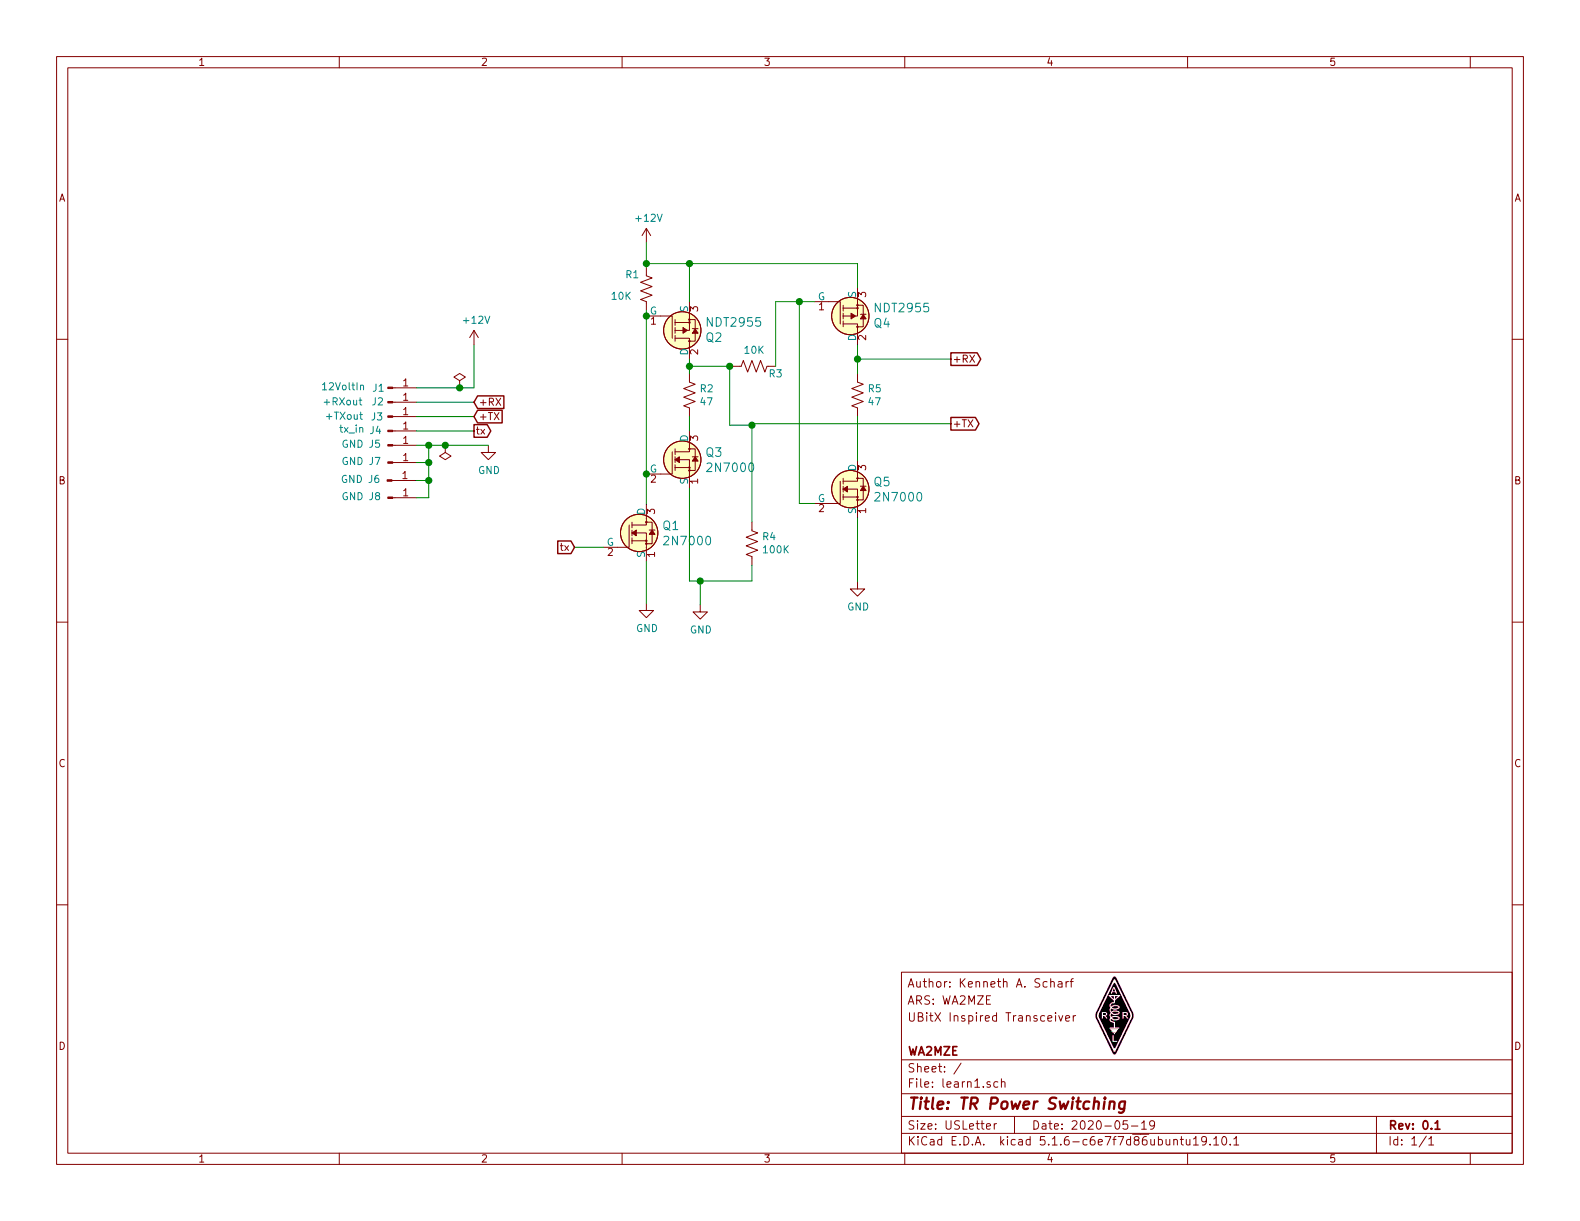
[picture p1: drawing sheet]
EESchema Schematic File Version 4
EELAYER 30 0
EELAYER END
$Descr USLetter 11000 8500
encoding utf-8
Sheet 1 1
Title "TR Power Switching"
Date "2020-05-19"
Rev "0.1"
Comp "WA2MZE"
Comment1 ""
Comment2 "UBitX Inspired Transceiver"
Comment3 "ARS: WA2MZE"
Comment4 "Author: Kenneth A. Scharf"
$EndDescr
$Comp
L Device:R_US R5
U 1 1
P 5970 2750
F 0 "R5" H 6038 2796 50  0000 L CNN
F 1 "47" H 6038 2705 50  0000 L CNN
F 2 "Resistors_SMD:R_0805_HandSoldering" V 6010 2740 50  0001 C CNN
F 3 "~" H 5970 2750 50  0001 C CNN
	1    5970 2750
	1    0    0    -1  
$EndComp
$Comp
L Device:R_US R2
U 1 1
P 4800 2750
F 0 "R2" H 4868 2796 50  0000 L CNN
F 1 "47" H 4868 2705 50  0000 L CNN
F 2 "Resistors_SMD:R_0805_HandSoldering" V 4840 2740 50  0001 C CNN
F 3 "~" H 4800 2750 50  0001 C CNN
	1    4800 2750
	1    0    0    -1  
$EndComp
$Comp
L Device:R_US R4
U 1 1
P 5235 3785
F 0 "R4" H 5167 3739 50  0000 R CNN
F 1 "100K" H 5167 3830 50  0000 R CNN
F 2 "Resistors_SMD:R_0805_HandSoldering" V 5275 3775 50  0001 C CNN
F 3 "~" H 5235 3785 50  0001 C CNN
	1    5235 3785
	-1   0    0    1   
$EndComp
$Comp
L power:GND #PWR06
U 1 1
P 5970 4050
F 0 "#PWR06" H 5970 3800 50  0001 C CNN
F 1 "GND" H 5975 3877 50  0000 C CNN
F 2 "" H 5970 4050 50  0001 C CNN
F 3 "" H 5970 4050 50  0001 C CNN
	1    5970 4050
	1    0    0    -1  
$EndComp
Wire Wire Line
	5970 2900 5970 3205
Wire Wire Line
	4800 2900 4800 3000
Connection ~ 4800 2550
Wire Wire Line
	4800 2550 4800 2600
Text GLabel 6620 2500 2    50   Output ~ 0
+RX
Wire Wire Line
	5970 2500 5970 2600
Wire Wire Line
	5970 2500 6620 2500
Text GLabel 6620 2950 2    50   Output ~ 0
+TX
Text GLabel 4000 3810 0    50   Input ~ 0
tx
Wire Wire Line
	4200 3810 4000 3810
Text GLabel 3300 2800 2    50   Input ~ 0
+RX
Wire Wire Line
	2900 2800 3300 2800
$Comp
L power:GND #PWR02
U 1 1
P 3400 3100
F 0 "#PWR02" H 3400 2850 50  0001 C CNN
F 1 "GND" H 3405 2927 50  0000 C CNN
F 2 "" H 3400 3100 50  0001 C CNN
F 3 "" H 3400 3100 50  0001 C CNN
	1    3400 3100
	1    0    0    -1  
$EndComp
Text GLabel 3300 2900 2    50   Input ~ 0
+TX
Wire Wire Line
	2900 2900 3300 2900
Text GLabel 3300 3000 2    50   Output ~ 0
tx
Wire Wire Line
	2900 3000 3300 3000
$Comp
L power:+12V #PWR01
U 1 1
P 3300 2400
F 0 "#PWR01" H 3300 2250 50  0001 C CNN
F 1 "+12V" H 3315 2573 50  0000 C CNN
F 2 "" H 3300 2400 50  0001 C CNN
F 3 "" H 3300 2400 50  0001 C CNN
	1    3300 2400
	1    0    0    -1  
$EndComp
Wire Wire Line
	2900 2700 3200 2700
Wire Wire Line
	3300 2700 3300 2400
$Comp
L power:GND #PWR04
U 1 1
P 4500 4200
F 0 "#PWR04" H 4500 3950 50  0001 C CNN
F 1 "GND" H 4505 4027 50  0000 C CNN
F 2 "" H 4500 4200 50  0001 C CNN
F 3 "" H 4500 4200 50  0001 C CNN
	1    4500 4200
	1    0    0    -1  
$EndComp
$Comp
L power:PWR_FLAG #FLG02
U 1 1
P 3200 2700
F 0 "#FLG02" H 3200 2775 50  0001 C CNN
F 1 "PWR_FLAG" H 3200 2873 50  0001 C CNN
F 2 "" H 3200 2700 50  0001 C CNN
F 3 "~" H 3200 2700 50  0001 C CNN
	1    3200 2700
	1    0    0    -1  
$EndComp
$Comp
L power:PWR_FLAG #FLG01
U 1 1
P 3100 3100
F 0 "#FLG01" H 3100 3175 50  0001 C CNN
F 1 "PWR_FLAG" H 3100 3273 50  0001 C CNN
F 2 "" H 3100 3100 50  0001 C CNN
F 3 "~" H 3100 3100 50  0001 C CNN
	1    3100 3100
	-1   0    0    1   
$EndComp
Connection ~ 3200 2700
Wire Wire Line
	3200 2700 3300 2700
Connection ~ 3100 3100
Wire Wire Line
	3100 3100 3400 3100
Wire Wire Line
	5970 2400 5970 2500
Connection ~ 5970 2500
$Comp
L dk_Transistors-FETs-MOSFETs-Single:2N7000 Q1
U 1 1
P 4500 3710
F 0 "Q1" H 4608 3763 60  0000 L CNN
F 1 "2N7000" H 4608 3657 60  0000 L CNN
F 2 "digikey-footprints:TO-92-3" H 4700 3910 60  0001 L CNN
F 3 "https://www.onsemi.com/pub/Collateral/NDS7002A-D.PDF" H 4700 4010 60  0001 L CNN
F 4 "2N7000FS-ND" H 4700 4110 60  0001 L CNN "Digi-Key_PN"
F 5 "2N7000" H 4700 4210 60  0001 L CNN "MPN"
F 6 "Discrete Semiconductor Products" H 4700 4310 60  0001 L CNN "Category"
F 7 "Transistors - FETs, MOSFETs - Single" H 4700 4410 60  0001 L CNN "Family"
F 8 "https://www.onsemi.com/pub/Collateral/NDS7002A-D.PDF" H 4700 4510 60  0001 L CNN "DK_Datasheet_Link"
F 9 "/product-detail/en/on-semiconductor/2N7000/2N7000FS-ND/244278" H 4700 4610 60  0001 L CNN "DK_Detail_Page"
F 10 "MOSFET N-CH 60V 200MA TO-92" H 4700 4710 60  0001 L CNN "Description"
F 11 "ON Semiconductor" H 4700 4810 60  0001 L CNN "Manufacturer"
F 12 "Active" H 4700 4910 60  0001 L CNN "Status"
	1    4500 3710
	1    0    0    -1  
$EndComp
$Comp
L dk_Transistors-FETs-MOSFETs-Single:2N7000 Q5
U 1 1
P 5970 3405
F 0 "Q5" H 6078 3458 60  0000 L CNN
F 1 "2N7000" H 6078 3352 60  0000 L CNN
F 2 "digikey-footprints:TO-92-3" H 6170 3605 60  0001 L CNN
F 3 "https://www.onsemi.com/pub/Collateral/NDS7002A-D.PDF" H 6170 3705 60  0001 L CNN
F 4 "2N7000FS-ND" H 6170 3805 60  0001 L CNN "Digi-Key_PN"
F 5 "2N7000" H 6170 3905 60  0001 L CNN "MPN"
F 6 "Discrete Semiconductor Products" H 6170 4005 60  0001 L CNN "Category"
F 7 "Transistors - FETs, MOSFETs - Single" H 6170 4105 60  0001 L CNN "Family"
F 8 "https://www.onsemi.com/pub/Collateral/NDS7002A-D.PDF" H 6170 4205 60  0001 L CNN "DK_Datasheet_Link"
F 9 "/product-detail/en/on-semiconductor/2N7000/2N7000FS-ND/244278" H 6170 4305 60  0001 L CNN "DK_Detail_Page"
F 10 "MOSFET N-CH 60V 200MA TO-92" H 6170 4405 60  0001 L CNN "Description"
F 11 "ON Semiconductor" H 6170 4505 60  0001 L CNN "Manufacturer"
F 12 "Active" H 6170 4605 60  0001 L CNN "Status"
	1    5970 3405
	1    0    0    -1  
$EndComp
$Comp
L dk_Transistors-FETs-MOSFETs-Single:2N7000 Q3
U 1 1
P 4800 3200
F 0 "Q3" H 4908 3253 60  0000 L CNN
F 1 "2N7000" H 4908 3147 60  0000 L CNN
F 2 "digikey-footprints:TO-92-3" H 5000 3400 60  0001 L CNN
F 3 "https://www.onsemi.com/pub/Collateral/NDS7002A-D.PDF" H 5000 3500 60  0001 L CNN
F 4 "2N7000FS-ND" H 5000 3600 60  0001 L CNN "Digi-Key_PN"
F 5 "2N7000" H 5000 3700 60  0001 L CNN "MPN"
F 6 "Discrete Semiconductor Products" H 5000 3800 60  0001 L CNN "Category"
F 7 "Transistors - FETs, MOSFETs - Single" H 5000 3900 60  0001 L CNN "Family"
F 8 "https://www.onsemi.com/pub/Collateral/NDS7002A-D.PDF" H 5000 4000 60  0001 L CNN "DK_Datasheet_Link"
F 9 "/product-detail/en/on-semiconductor/2N7000/2N7000FS-ND/244278" H 5000 4100 60  0001 L CNN "DK_Detail_Page"
F 10 "MOSFET N-CH 60V 200MA TO-92" H 5000 4200 60  0001 L CNN "Description"
F 11 "ON Semiconductor" H 5000 4300 60  0001 L CNN "Manufacturer"
F 12 "Active" H 5000 4400 60  0001 L CNN "Status"
	1    4800 3200
	1    0    0    -1  
$EndComp
Wire Wire Line
	4500 3510 4500 3300
Wire Wire Line
	4500 3910 4500 4200
$Comp
L Connector:Conn_01x01_Male J1
U 1 1
P 2700 2700
F 0 "J1" H 2635 2700 50  0000 C CNN
F 1 "12VoltIn" H 2390 2710 50  0000 C CNN
F 2 "Wire_Pads:SolderWirePad_single_1mmDrill" H 2700 2700 50  0001 C CNN
F 3 "~" H 2700 2700 50  0001 C CNN
	1    2700 2700
	1    0    0    -1  
$EndComp
$Comp
L Connector:Conn_01x01_Male J2
U 1 1
P 2700 2800
F 0 "J2" H 2630 2805 50  0000 C CNN
F 1 "+RXout" H 2385 2805 50  0000 C CNN
F 2 "Wire_Pads:SolderWirePad_single_1mmDrill" H 2700 2800 50  0001 C CNN
F 3 "~" H 2700 2800 50  0001 C CNN
	1    2700 2800
	1    0    0    -1  
$EndComp
$Comp
L Connector:Conn_01x01_Male J3
U 1 1
P 2700 2900
F 0 "J3" H 2625 2900 50  0000 C CNN
F 1 "+TXout" H 2395 2905 50  0000 C CNN
F 2 "Wire_Pads:SolderWirePad_single_1mmDrill" H 2700 2900 50  0001 C CNN
F 3 "~" H 2700 2900 50  0001 C CNN
	1    2700 2900
	1    0    0    -1  
$EndComp
$Comp
L Connector:Conn_01x01_Male J4
U 1 1
P 2700 3000
F 0 "J4" H 2615 3005 50  0000 C CNN
F 1 "tx_in" H 2450 3015 50  0000 C CNN
F 2 "Wire_Pads:SolderWirePad_single_1mmDrill" H 2700 3000 50  0001 C CNN
F 3 "~" H 2700 3000 50  0001 C CNN
	1    2700 3000
	1    0    0    -1  
$EndComp
$Comp
L Connector:Conn_01x01_Male J5
U 1 1
P 2700 3100
F 0 "J5" H 2610 3110 50  0000 C CNN
F 1 "GND" H 2455 3110 50  0000 C CNN
F 2 "Wire_Pads:SolderWirePad_single_1mmDrill" H 2700 3100 50  0001 C CNN
F 3 "~" H 2700 3100 50  0001 C CNN
	1    2700 3100
	1    0    0    -1  
$EndComp
Wire Wire Line
	4800 3400 4800 4045
$Comp
L power:GND #PWR0101
U 1 1
P 4875 4210
F 0 "#PWR0101" H 4875 3960 50  0001 C CNN
F 1 "GND" H 4880 4037 50  0000 C CNN
F 2 "" H 4875 4210 50  0001 C CNN
F 3 "" H 4875 4210 50  0001 C CNN
	1    4875 4210
	1    0    0    -1  
$EndComp
Wire Wire Line
	4875 4210 4875 4045
Wire Wire Line
	4800 4045 4875 4045
Connection ~ 4875 4045
$Comp
L Connector:Conn_01x01_Male J7
U 1 1
P 2700 3220
F 0 "J7" H 2610 3230 50  0000 C CNN
F 1 "GND" H 2455 3230 50  0000 C CNN
F 2 "Wire_Pads:SolderWirePad_single_1mmDrill" H 2700 3220 50  0001 C CNN
F 3 "~" H 2700 3220 50  0001 C CNN
	1    2700 3220
	1    0    0    -1  
$EndComp
$Comp
L Connector:Conn_01x01_Male J6
U 1 1
P 2695 3345
F 0 "J6" H 2605 3355 50  0000 C CNN
F 1 "GND" H 2450 3355 50  0000 C CNN
F 2 "Wire_Pads:SolderWirePad_single_1mmDrill" H 2695 3345 50  0001 C CNN
F 3 "~" H 2695 3345 50  0001 C CNN
	1    2695 3345
	1    0    0    -1  
$EndComp
$Comp
L Connector:Conn_01x01_Male J8
U 1 1
P 2700 3465
F 0 "J8" H 2610 3475 50  0000 C CNN
F 1 "GND" H 2455 3475 50  0000 C CNN
F 2 "Wire_Pads:SolderWirePad_single_1mmDrill" H 2700 3465 50  0001 C CNN
F 3 "~" H 2700 3465 50  0001 C CNN
	1    2700 3465
	1    0    0    -1  
$EndComp
Wire Wire Line
	2900 3465 2985 3465
Wire Wire Line
	2900 3100 2985 3100
Connection ~ 2985 3100
Wire Wire Line
	2985 3100 3100 3100
Wire Wire Line
	2900 3220 2985 3220
Connection ~ 2985 3220
Wire Wire Line
	2985 3220 2985 3100
Wire Wire Line
	2895 3345 2985 3345
Wire Wire Line
	2985 3220 2985 3345
Connection ~ 2985 3345
Wire Wire Line
	2985 3345 2985 3465
$Comp
L MosFet:NDT2955 Q4
U 1 1
P 5970 2200
F 0 "Q4" H 6078 2253 60  0000 L CNN
F 1 "NDT2955" H 6078 2147 60  0000 L CNN
F 2 "TO_SOT_Packages_SMD:SOT-223-3_TabPin2" H 6170 2400 60  0001 L CNN
F 3 "https://www.onsemi.com/pub/Collateral/NDT2955-D.pdf" H 6170 2500 60  0001 L CNN
F 4 "" H 6170 2600 60  0001 L CNN "Digi-Key_PN"
F 5 "NDT2955" H 6170 2700 60  0001 L CNN "MPN"
F 6 "Discrete Semiconductor Products" H 6170 2800 60  0001 L CNN "Category"
F 7 "Transistors - FETs, MOSFETs - Single" H 6170 2900 60  0001 L CNN "Family"
F 8 "" H 6170 3000 60  0001 L CNN "DK_Datasheet_Link"
F 9 "" H 6170 3100 60  0001 L CNN "DK_Detail_Page"
F 10 "MOSFET P-CH 60V 2.5A SOT233-3" H 6170 3200 60  0001 L CNN "Description"
F 11 "Alpha & Omega Semiconductor Inc." H 6170 3300 60  0001 L CNN "Manufacturer"
F 12 "Active" H 6170 3400 60  0001 L CNN "Status"
	1    5970 2200
	1    0    0    1   
$EndComp
$Comp
L Device:R_US R1
U 1 1
P 4500 2010
F 0 "R1" H 4350 2110 50  0000 L CNN
F 1 "10K" H 4250 1960 50  0000 L CNN
F 2 "Resistors_SMD:R_0805_HandSoldering" V 4540 2000 50  0001 C CNN
F 3 "~" H 4500 2010 50  0001 C CNN
	1    4500 2010
	1    0    0    -1  
$EndComp
$Comp
L power:+12V #PWR03
U 1 1
P 4500 1690
F 0 "#PWR03" H 4500 1540 50  0001 C CNN
F 1 "+12V" H 4515 1863 50  0000 C CNN
F 2 "" H 4500 1690 50  0001 C CNN
F 3 "" H 4500 1690 50  0001 C CNN
	1    4500 1690
	1    0    0    -1  
$EndComp
Wire Wire Line
	4800 2500 4800 2550
$Comp
L MosFet:NDT2955 Q2
U 1 1
P 4800 2300
F 0 "Q2" H 4908 2353 60  0000 L CNN
F 1 "NDT2955" H 4908 2247 60  0000 L CNN
F 2 "TO_SOT_Packages_SMD:SOT-223-3_TabPin2" H 5000 2500 60  0001 L CNN
F 3 "https://www.onsemi.com/pub/Collateral/NDT2955-D.pdf" H 5000 2600 60  0001 L CNN
F 4 "" H 5000 2700 60  0001 L CNN "Digi-Key_PN"
F 5 "NDT2955" H 5000 2800 60  0001 L CNN "MPN"
F 6 "Discrete Semiconductor Products" H 5000 2900 60  0001 L CNN "Category"
F 7 "Transistors - FETs, MOSFETs - Single" H 5000 3000 60  0001 L CNN "Family"
F 8 "" H 5000 3100 60  0001 L CNN "DK_Datasheet_Link"
F 9 "" H 5000 3200 60  0001 L CNN "DK_Detail_Page"
F 10 "MOSFET P-CH 60V 2.5A SOT233-3" H 5000 3300 60  0001 L CNN "Description"
F 11 "Alpha & Omega Semiconductor Inc." H 5000 3400 60  0001 L CNN "Manufacturer"
F 12 "Active" H 5000 3500 60  0001 L CNN "Status"
	1    4800 2300
	1    0    0    1   
$EndComp
Wire Wire Line
	5970 2000 5970 1835
Wire Wire Line
	4500 1835 4500 1690
Wire Wire Line
	4800 2100 4800 1835
Wire Wire Line
	4800 1835 4500 1835
Wire Wire Line
	4500 1860 4500 1835
Wire Wire Line
	4500 1835 4505 1835
Connection ~ 4500 1835
Wire Wire Line
	4500 2160 4500 2200
Wire Wire Line
	4500 2200 4500 3300
Wire Wire Line
	4500 3300 4505 3300
Connection ~ 4500 2200
Connection ~ 4500 3300
Wire Wire Line
	5080 2960 5080 2550
Wire Wire Line
	4800 2550 5080 2550
Connection ~ 5080 2550
Wire Wire Line
	5080 2550 5100 2550
Wire Wire Line
	4875 4045 5235 4045
Wire Wire Line
	5235 3935 5235 4045
Wire Wire Line
	5235 2960 5080 2960
Wire Wire Line
	5970 3605 5970 4050
$Comp
L Device:R_US R3
U 1 1
P 5250 2550
F 0 "R3" V 5300 2700 50  0000 C CNN
F 1 "10K" V 5136 2550 50  0000 C CNN
F 2 "Resistors_SMD:R_0805_HandSoldering" V 5290 2540 50  0001 C CNN
F 3 "~" H 5250 2550 50  0001 C CNN
	1    5250 2550
	0    1    1    0   
$EndComp
Wire Wire Line
	5670 2100 5565 2100
Wire Wire Line
	5400 2100 5400 2550
Wire Wire Line
	5670 3505 5565 3505
Wire Wire Line
	5565 3505 5565 2100
Connection ~ 5565 2100
Wire Wire Line
	5565 2100 5400 2100
Wire Wire Line
	5235 3635 5235 2960
Wire Wire Line
	6620 2950 5235 2950
Wire Wire Line
	5235 2950 5235 2960
Connection ~ 5235 2960
Wire Wire Line
	4800 1835 5970 1835
Connection ~ 4800 1835
$EndSCHEMATC
